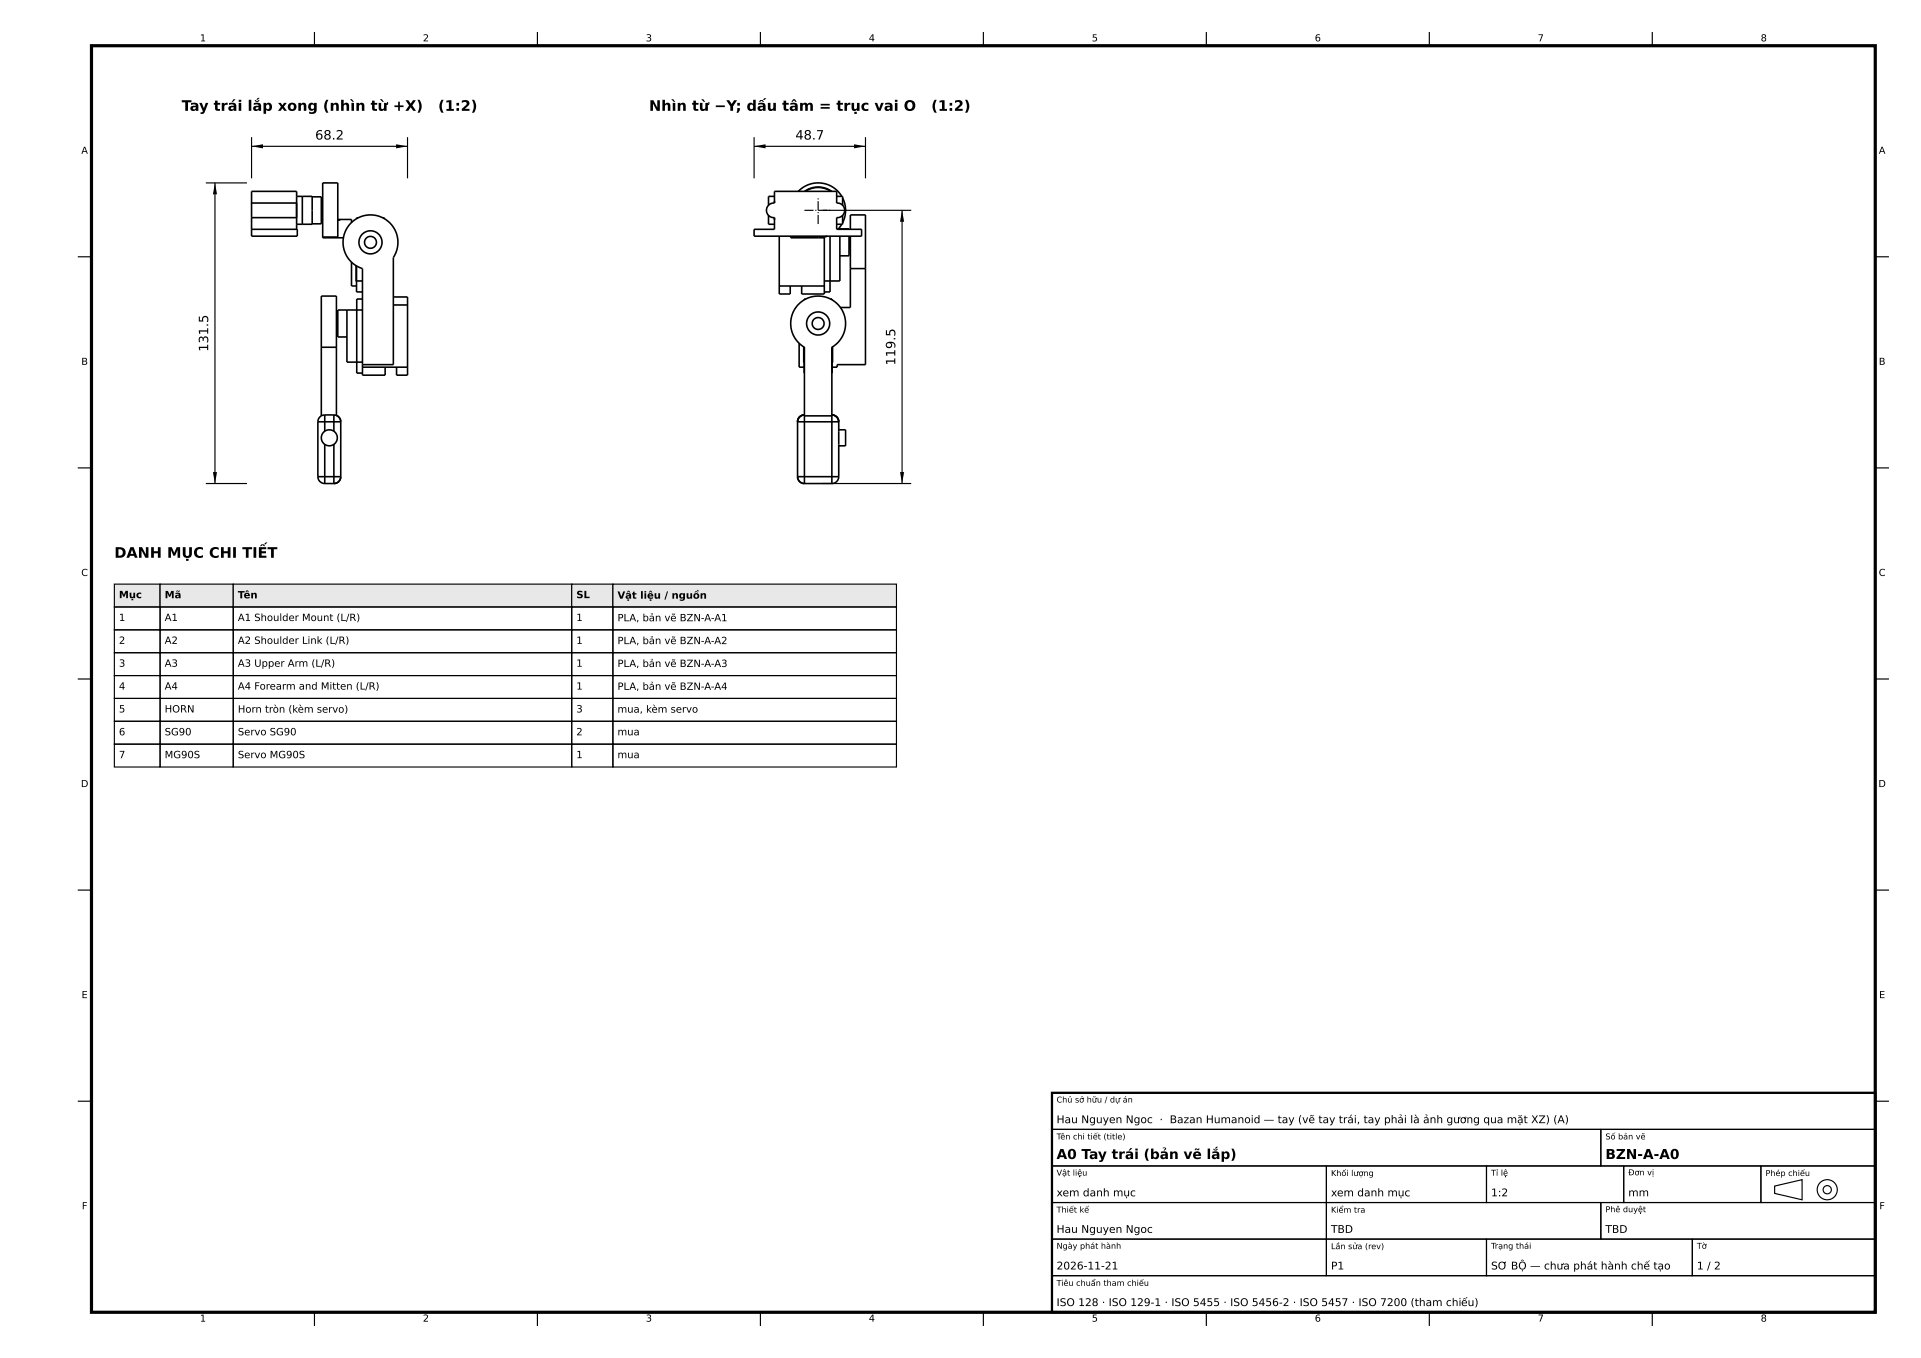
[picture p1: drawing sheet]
<svg xmlns="http://www.w3.org/2000/svg" width="420mm" height="297mm" viewBox="0 0 420 297" stroke-linecap="round" stroke-linejoin="round" font-family="sans-serif">
<path d="M47 40l.4 2.5h-.8zM55 32l2.5-.4v.9zM86.6 31.6l2.5 .4-2.5 .5zM164.9 32l2.5-.4v.9zM186.7 31.6l2.5 .4-2.5 .5zM197.2 46l.5 2.5h-.9zM46.6 103.3h.8l-.4 2.5zM196.8 103.3h.9l-.5 2.5z" fill="#000"/>
<g fill="#e8e8e8" stroke="#000" stroke-width=".25">
<path d="M25 127.7h10v5.1h-10z"/>
<path d="M35 127.7h16v5.1h-16z"/>
<path d="M51 127.7h74v5.1h-74z"/>
<path d="M125 127.7h9v5.1h-9z"/>
<path d="M134 127.7h62v5.1h-62z"/>
</g>
<g fill="none" stroke="#000" stroke-width=".25">
<path d="M68.8 7v3M117.5 7v3M166.3 7v3M215 7v3M263.8 7v3M312.5 7v3M361.2 7v3M45 40h9M47 40v65.8M55 30v9M55 32h34.1M89.1 30v9"/>
<path d="M164.9 32h24.3M164.9 30v9M189.2 30v9M17 56.2h3M179.9 46h19.3M197.2 46v59.8M410 56.2h3M17 102.3h3M45 105.8h9M179.9 105.8h19.3M410 102.3h3M25 132.8h10v5h-10z"/>
<path d="M25 137.8h10v5h-10zM35 132.8h16v5h-16zM35 137.8h16v5h-16zM51 132.8h74v5h-74zM51 137.8h74v5h-74zM125 132.8h9v5h-9zM125 137.8h9v5h-9zM134 132.8h62v5h-62zM134 137.8h62v5h-62zM17 148.5h3M25 142.8h10v5h-10zM25 147.8h10v5h-10z"/>
<path d="M25 152.8h10v5h-10zM25 157.8h10v5h-10zM35 142.8h16v5h-16zM35 147.8h16v5h-16zM35 152.8h16v5h-16zM35 157.8h16v5h-16zM51 142.8h74v5h-74zM51 147.8h74v5h-74zM51 152.8h74v5h-74zM51 157.8h74v5h-74zM125 142.8h9v5h-9zM125 147.8h9v5h-9z"/>
<path d="M125 152.8h9v5h-9zM125 157.8h9v5h-9zM134 142.8h62v5h-62zM134 147.8h62v5h-62zM134 152.8h62v5h-62zM134 157.8h62v5h-62zM410 148.5h3M25 162.8h10v4.9h-10zM35 162.8h16v4.9h-16zM51 162.8h74v4.9h-74zM125 162.8h9v4.9h-9zM134 162.8h62v4.9h-62z"/>
<path d="M17 194.7h3M410 194.7h3M230 239h180v8h-180zM17 240.8h3M230 247h120v8h-120zM230 255h60v8h-60zM290 255h35v8h-35zM325 255h30v8h-30zM350 247h60v8h-60zM355 255h30v8h-30zM385 255h25v8h-25zM388 259.4l6-1.4v4.4l-6-1.4z"/>
<path d="M410 240.8h3M230 263h60v8h-60zM230 271h60v8h-60zM230 279h180v8h-180zM290 263h60v8h-60zM290 271h35v8h-35zM325 271h45v8h-45zM350 263h60v8h-60zM370 271h40v8h-40zM68.8 287v3M117.5 287v3M166.3 287v3"/>
<path d="M215 287v3M263.8 287v3M312.5 287v3M361.2 287v3"/>
<circle cx="399.5" cy="260.2" r="2.2"/>
<circle cx="399.5" cy="260.2" r=".9"/>
</g>
<path d="M20 10h390v277h-390z" fill="none" stroke="#000" stroke-width=".7" stroke-linecap="butt"/>
<path d="M230 239h180v48h-180z" fill="none" stroke="#000" stroke-width=".5"/>
<g fill="none" stroke="#000" stroke-width=".35">
<path d="M70.6 40h3.2v11.8h-3.2zM55 44.4h9.8v3.2h-9.8M55 44.4v.1M55 44.4v3.2M55 47.6v4.1h10v-1.6h-10M55 44.4v-2.5h9.8v8.2M64.8 43h3.5v6h-3.5M66.1 43v6M68.3 43h2v6h-2M70.3 47.2h.2M70.3 44.8h.2M70.6 44.3v3.4"/>
<path d="M70.6 51.8v.2h4.5M73.8 48h3v.7M73.8 48.1h.5M74.3 48v.1zM76.8 57.3v5.2h1.2M77.9 58.1l.1 3.5M78 58.2v5.7h1.3M78.3 47.6h-.3v.2M83.7 47.6h.3v.2M168 47.1v1.9h1.3M169.3 41.9h13.6v2.5a1.6 1.6 0 0 1 1.8 1.6 1.6 1.6 0 0 1-1.8 1.6v2.5h5.5v1.6h-23.5v-1.6h4.4v-2.5a1.6 1.6 0 0 1-1.7-1.6 1.6 1.6 0 0 1 1.7-1.6zM169.3 43h-1.3v1.9"/>
<path d="M170.4 51.7v10.8M172.9 51.7v.3h7.3M174.5 41.9a6 6 0 0 1 9.5 1.1M175.9 41.9a5.1 5.1 0 0 1 5.9 0M176.1 41.9a5 5 0 0 1 5.6 0M180.9 51.7l-.7 .1v12.1M181.5 51.7v12.2h-1.3M182.9 42.9l1.3 .1v1.9M183.3 50.1h2.3M183.6 51.7v9.7h-3.4M183.6 50.1h.1M184 49l-.8 1.1"/>
<path d="M184.2 43.3a6 6 0 0 1 0 5.4M184.2 47.1v1.9l-1.3 .1M185.6 51.7v4.3h-2M185.6 54.2h.2M185.6 51.8h.2M185.8 51.7l.1 3M185.9 50.1v-3.1h3.3v11.7M185.9 51.7v7M185.9 58.7v8.6h-2.2M185.9 58.7h3.3M189.2 58.7v21h-6.2v.6h-1.1M70.3 75.9v-11.1h3.3v11.1"/>
<path d="M70.3 75.9v15.1M70.3 75.9h3.3M73.6 69v3.5M73.6 75.9v15M73.6 72h.2M73.6 69.5h.2M75.8 67.8v11.4h3.5M78 61.4h1.3M79.3 79.7h6.7v-23.4a6 6 0 0 0-2.2-8.6 6 6 0 0 0-8.3 3 6 6 0 0 0 3.8 8v22.9M79.3 67.8h-5.5v5.9h2M79.3 65.4h-1.3v16.2h1.3M86 64.9h3.1v1.8"/>
<path d="M86 66.7h3.1M89.1 66.7v13.6M170.4 62.5v1.8h2.4v-1.8M170.4 62.5h9.8M174.7 75.1v5.2h1.1M175.3 62.5v1.8h4.9v-.4M175.7 75.9l.1 3.4M175.8 79.2h.1M175.8 75.9l.1 5.7M176.2 65.4h-.4v.2M181.6 65.4h.3v.2M181.9 79.2h.1"/>
<path d="M181.9 75.9v5.7M182 75.9l-.1 3.4M69.5 92.3h1.5M69.5 92.3v12M70.3 91l-.6 .5-.2 .8M71 90.7l-.7 .3M71 90.7v1.6M71 90.7h2M71 92.3h2M71 92.3v2M71 97.2v7.1M73 90.7l.6 .2"/>
<path d="M73 92.3h1.5M73 90.7v1.6M73 92.3v2M73 97.2v7.1M73.6 90.9l.6 .4 .3 1M74.5 92.3v12M79.3 80.3h9.8M84.2 80.3v1.8h-4.9v-.5M86.7 80.3v1.8h2.4v-1.8M174.4 92.3h1.5M174.4 92.3v12M175.9 91v-15.1a6 6 0 0 1-1.6-9 6 6 0 0 1 9.2 0 6 6 0 0 1-1.6 9v15.1"/>
<path d="M175.9 90.7l-.7 .2-.4 .3-.3 .4-.1 .7M175.9 91v1.3M175.9 92.3h6M175.9 92.3v12M175.9 91h6M181.9 90.7l.6 .2 .4 .3 .3 .4 .2 .7M181.9 91v1.3M181.9 92.3h1.5M181.9 92.3v12M183.4 92.3v12M183.4 94h1.5v3.5h-1.5M69.5 104.3l.1 .6 .3 .4 .6 .4 .5 .1"/>
<path d="M69.5 104.3h1.5M71 104.3v1.5M71 105.8h2M71 104.3h2M73 104.3h1.5M73 104.3v1.5M74.5 104.3l-.1 .6-.3 .4-.6 .4-.5 .1M174.4 104.3l.1 .6 .3 .4 .6 .4 .5 .1M174.4 104.3h1.5M175.9 104.3v1.5M175.9 105.8h6M175.9 104.3h6"/>
<path d="M181.9 104.3h1.5M181.9 104.3v1.5M183.4 104.3l-.2 .6-.3 .4-.5 .4-.5 .1"/>
<circle cx="81" cy="53" r="2.53"/>
<circle cx="81" cy="53" r="1.3"/>
<circle cx="178.9" cy="70.7" r="1.3"/>
<circle cx="178.9" cy="70.8" r="2.52"/>
<circle cx="72" cy="95.8" r="1.75"/>
</g>
<path d="M175.9 46h6M178.9 49v-6" fill="none" stroke="#000" stroke-width=".25" stroke-dasharray="2 .4 .3 .4" stroke-linecap="butt"/>
<g font-size="3.2">
<text x="39.7" y="24.2">Tay trái lắp xong (nhìn từ +X)</text>
<text x="95.8" y="24.2">(1:2)</text>
<text x="141.9" y="24.2">Nhìn từ −Y; dấu tâm = trục vai O</text>
<text x="203.6" y="24.2">(1:2)</text>
<text x="25" y="122">DANH MỤC CHI TIẾT</text>
</g>
<g font-size="3">
<text x="231" y="253.5">A0 Tay trái (bản vẽ lắp)</text>
<text x="351" y="253.5">BZN-A-A0</text>
</g>
<g font-size="2.8">
<text x="68.9" y="30.5">68.2</text>
<text x="173.9" y="30.5">48.7</text>
<text x="45.5" y="76.9" transform="rotate(-90 45.5 76.9)">131.5</text>
<text x="195.7" y="79.9" transform="rotate(-90 195.7 79.9)">119.5</text>
</g>
<g font-size="2.3">
<text x="231" y="245.6">Hau Nguyen Ngoc · Bazan Humanoid — tay (vẽ tay trái, tay phải là ảnh gương qua mặt XZ) (A)</text>
<text x="231" y="261.6">xem danh mục</text>
<text x="291" y="261.6">xem danh mục</text>
<text x="326" y="261.6">1:2</text>
<text x="356" y="261.6">mm</text>
<text x="231" y="269.6">Hau Nguyen Ngoc</text>
<text x="291" y="269.6">TBD</text>
<text x="351" y="269.6">TBD</text>
<text x="231" y="277.6">2026-11-21</text>
<text x="291" y="277.6">P1</text>
<text x="326" y="277.6">SƠ BỘ — chưa phát hành chế tạo</text>
<text x="371" y="277.6">1 / 2</text>
<text x="231" y="285.6">ISO 128 · ISO 129-1 · ISO 5455 · ISO 5456-2 · ISO 5457 · ISO 7200 (tham chiếu)</text>
</g>
<g font-size="2.2">
<text x="26" y="130.8">Mục</text>
<text x="36" y="130.8">Mã</text>
<text x="52" y="130.9">Tên</text>
<text x="126" y="130.8">SL</text>
<text x="135" y="130.9">Vật liệu / nguồn</text>
<text x="26" y="135.8">1</text>
<text x="36" y="135.8">A1</text>
<text x="52" y="135.8">A1 Shoulder Mount (L/R)</text>
<text x="126" y="135.8">1</text>
<text x="135" y="135.9">PLA, bản vẽ BZN-A-A1</text>
<text x="26" y="140.8">2</text>
<text x="36" y="140.8">A2</text>
<text x="52" y="140.8">A2 Shoulder Link (L/R)</text>
<text x="126" y="140.8">1</text>
<text x="135" y="140.9">PLA, bản vẽ BZN-A-A2</text>
<text x="26" y="145.8">3</text>
<text x="36" y="145.8">A3</text>
<text x="52" y="145.8">A3 Upper Arm (L/R)</text>
<text x="126" y="145.8">1</text>
<text x="135" y="145.9">PLA, bản vẽ BZN-A-A3</text>
<text x="26" y="150.8">4</text>
<text x="26" y="155.8">5</text>
<text x="36" y="150.8">A4</text>
<text x="36" y="155.8">HORN</text>
<text x="52" y="150.8">A4 Forearm and Mitten (L/R)</text>
<text x="52" y="155.9">Horn tròn (kèm servo)</text>
<text x="126" y="150.8">1</text>
<text x="126" y="155.8">3</text>
<text x="135" y="150.9">PLA, bản vẽ BZN-A-A4</text>
<text x="135" y="155.9">mua, kèm servo</text>
<text x="26" y="160.8">6</text>
<text x="36" y="160.8">SG90</text>
<text x="52" y="160.8">Servo SG90</text>
<text x="126" y="160.8">2</text>
<text x="135" y="160.8">mua</text>
<text x="26" y="165.8">7</text>
<text x="36" y="165.8">MG90S</text>
<text x="52" y="165.8">Servo MG90S</text>
<text x="126" y="165.8">1</text>
<text x="135" y="165.8">mua</text>
</g>
<g font-size="2.1">
<text x="43.7" y="9">1</text>
<text x="92.5" y="9">2</text>
<text x="141.2" y="9">3</text>
<text x="190" y="9">4</text>
<text x="238.7" y="9">5</text>
<text x="287.5" y="9">6</text>
<text x="336.2" y="9">7</text>
<text x="385" y="9">8</text>
<text x="17.8" y="33.6">A</text>
<text x="410.8" y="33.6">A</text>
<text x="17.8" y="79.8">B</text>
<text x="410.8" y="79.8">B</text>
<text x="17.8" y="126">C</text>
<text x="410.8" y="126">C</text>
<text x="17.7" y="172.1">D</text>
<text x="410.7" y="172.1">D</text>
<text x="17.8" y="218.3">E</text>
<text x="410.8" y="218.3">E</text>
<text x="17.9" y="264.5">F</text>
<text x="410.9" y="264.5">F</text>
<text x="43.7" y="289">1</text>
<text x="92.5" y="289">2</text>
<text x="141.2" y="289">3</text>
<text x="190" y="289">4</text>
<text x="238.7" y="289">5</text>
<text x="287.5" y="289">6</text>
<text x="336.2" y="289">7</text>
<text x="385" y="289">8</text>
</g>
<g font-size="1.8">
<text x="231" y="241.1">Chủ sở hữu / dự án</text>
<text x="231" y="249.2">Tên chi tiết (title)</text>
<text x="351" y="249.2">Số bản vẽ</text>
<text x="231" y="257.1">Vật liệu</text>
<text x="291" y="257.2">Khối lượng</text>
<text x="326" y="257.1">Tỉ lệ</text>
<text x="356" y="257">Đơn vị</text>
<text x="386" y="257.2">Phép chiếu</text>
<text x="231" y="265.2">Thiết kế</text>
<text x="291" y="265.2">Kiểm tra</text>
<text x="351" y="265.1">Phê duyệt</text>
<text x="231" y="273.1">Ngày phát hành</text>
<text x="291" y="273.2">Lần sửa (rev)</text>
<text x="326" y="273.1">Trạng thái</text>
<text x="371" y="273.1">Tờ</text>
<text x="231" y="281.2">Tiêu chuẩn tham chiếu</text>
</g>
</svg>
